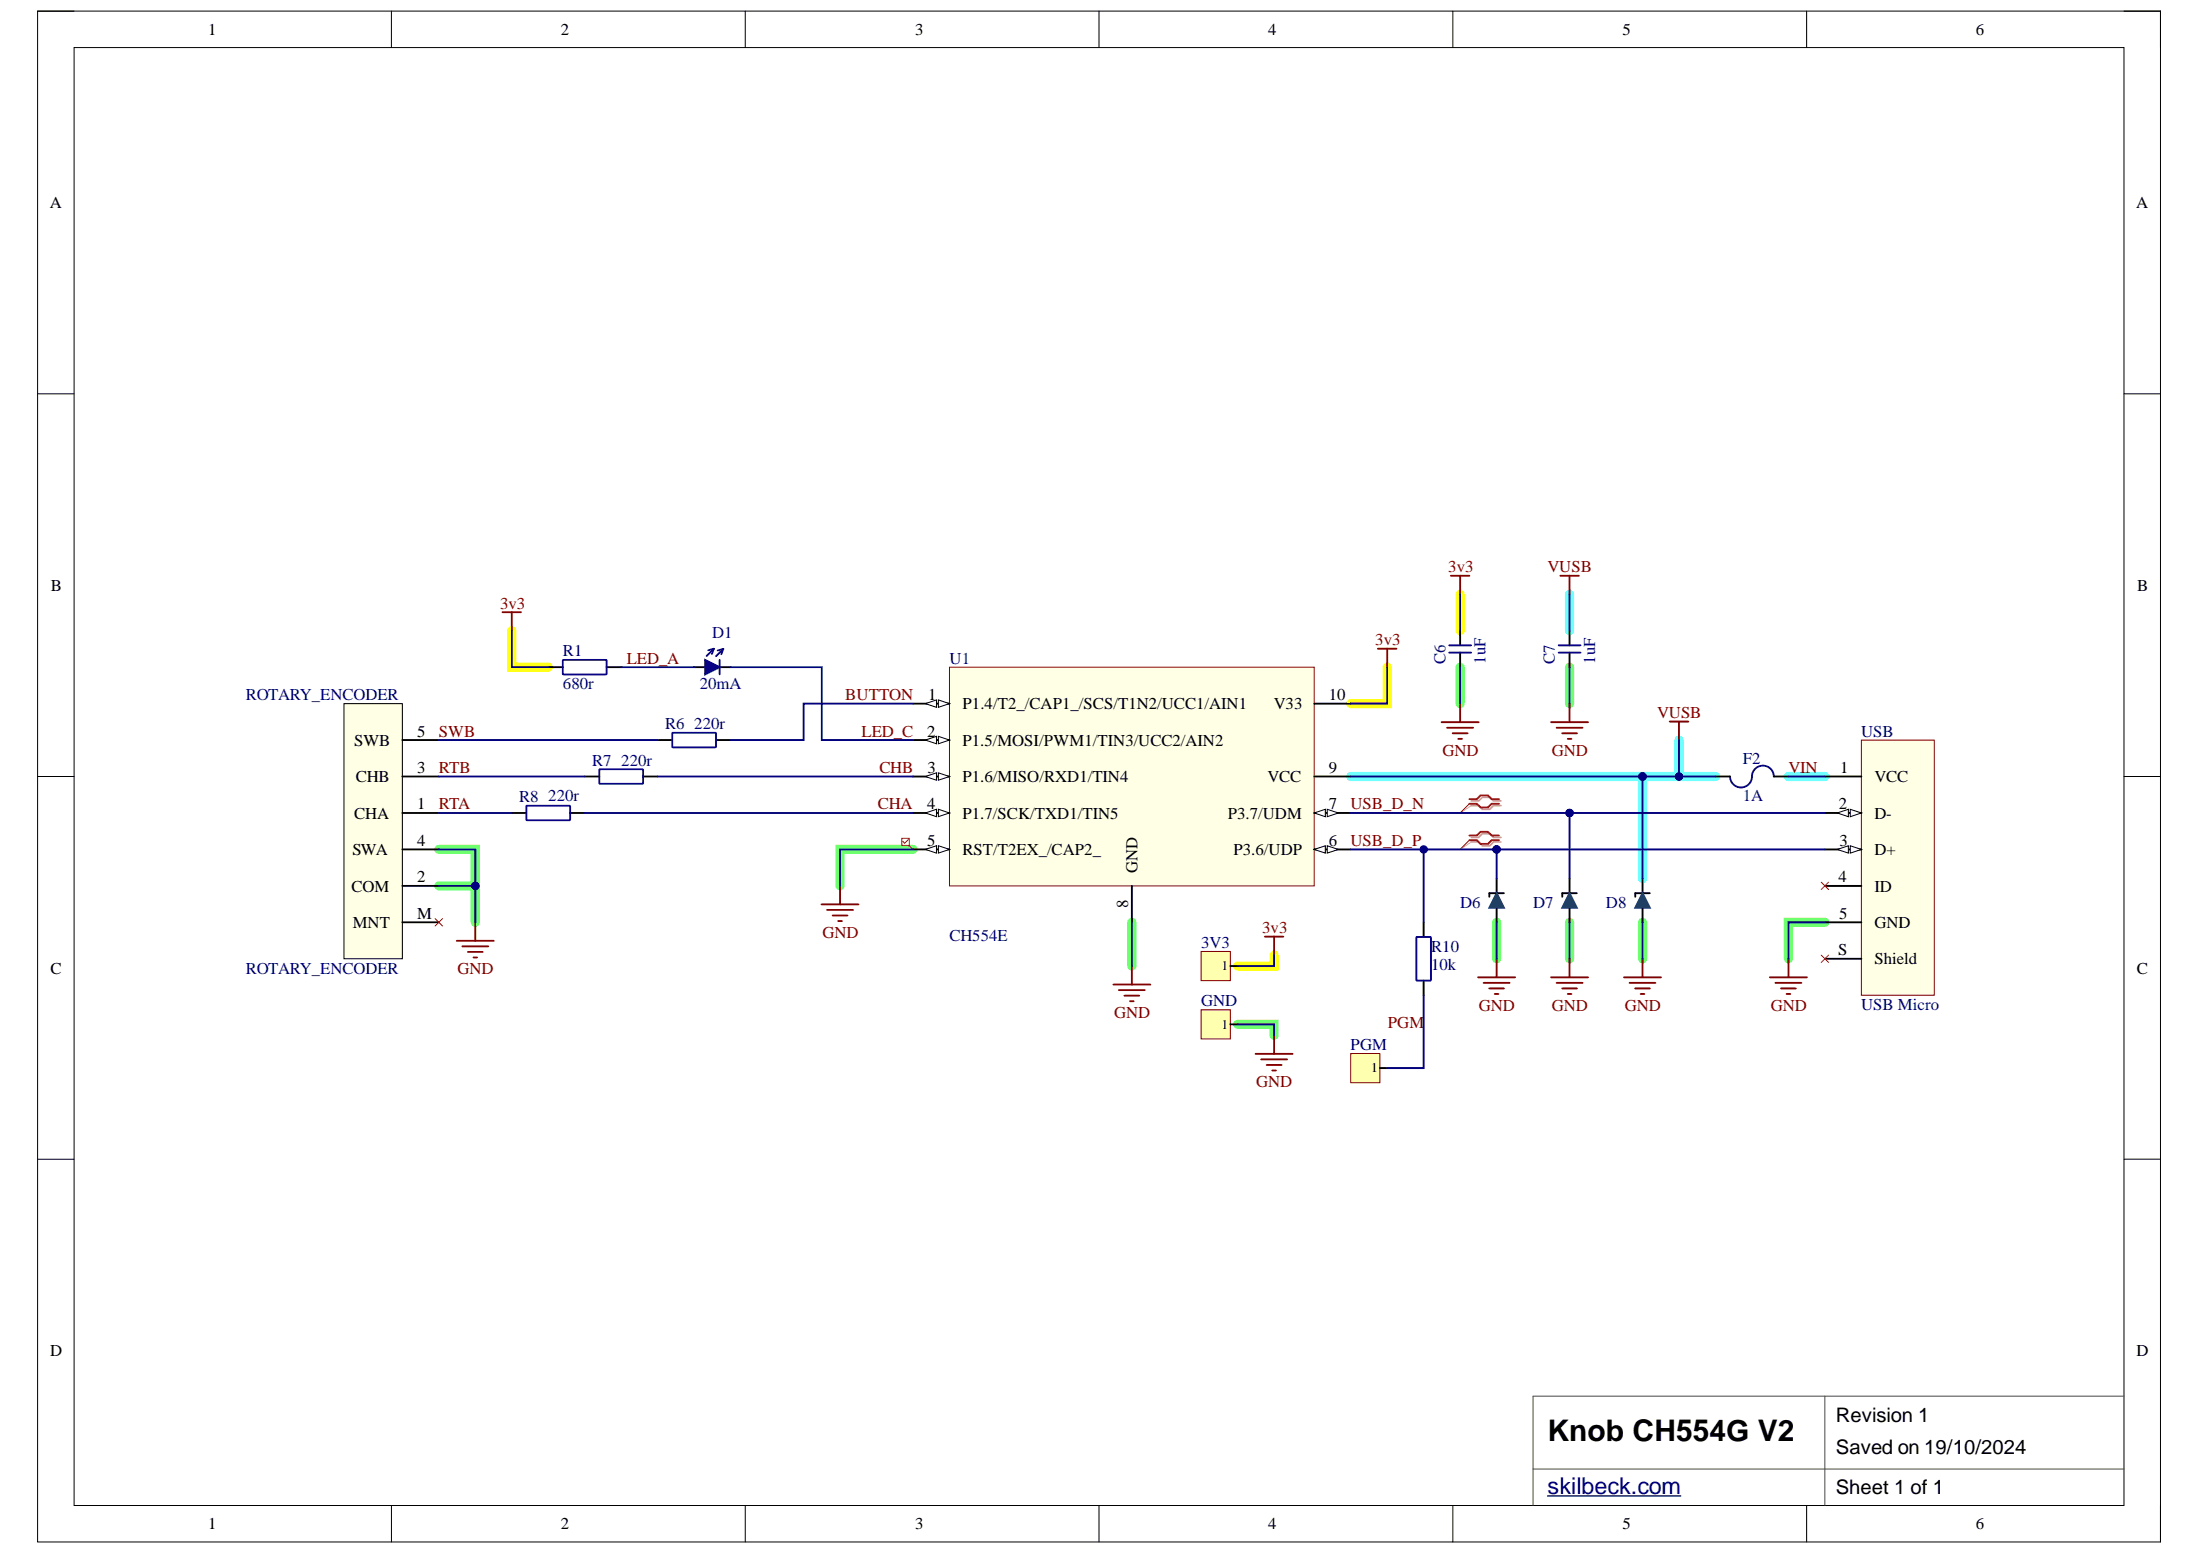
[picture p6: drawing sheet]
# Altium project wch554g.PrjPcb
VERSION: 2
1 sheet, 18 parts. Net scope: global (net labels, ports and power ports of the same name join across sheets).
Board files: wch554g.PcbDoc, ch554_panel.PcbDoc

## Sheet wch554g.SchDoc: Knob CH554G V2
size 290 x 209 mm; Author: skilbeck.com; Revision: 1; SheetNumber: 1; SheetTotal: 1

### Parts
3V3  CON2  [CON2]  (value not drawn)  (no BOM)
C6  1uF  [MLCC_0603]
C7  1uF  [MLCC_0603]
D1  20mA  [SMT_LED_0603]
D6  TVS_DIODE  [TVS_DIODE]  (value not drawn)
D7  TVS_DIODE  [TVS_DIODE]  (value not drawn)
D8  TVS_DIODE  [TVS_DIODE]  (value not drawn)
F2  1A  [FUSE 0603]
GND  CON2  [CON2]  (value not drawn)  (no BOM)
PGM  CON2  [CON2]  (value not drawn)  (no BOM)
R1  680r  [SMT_RES_0603]
R6  220r  [SMT_RES_0603]
R7  220r  [SMT_RES_0603]
R8  220r  [SMT_RES_0603]
R10  10k  [SMT_RES_0603]
ROTARY_ENCODER  ROTARY_ENCODER  [ENCODER]  (no BOM)
U1  CH554E  [MSOP10]
USB  USB Micro  [USB MICRO B]

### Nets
3v3: 3V3.1 C6.2(B) R1.1(A) U1.10(V33)
GND: C6.1(A) C7.1(A) D6.2(A) D7.2(A) D8.2(A) GND.1 ROTARY_ENCODER.2(COM) ROTARY_ENCODER.4(SWA) U1.5(RST/T2EX_/CAP2_) U1.8(GND) USB.5(GND)
VUSB: C7.2(B) D8.1(K) F2.2 U1.9(VCC)
BUTTON: R6.2(B) U1.1(P1.4/T2_/CAP1_/SCS/T1N2/UCC1/AIN1)
CHA: R8.2(B) U1.4(P1.7/SCK/TXD1/TIN5)
CHB: R7.2(B) U1.3(P1.6/MISO/RXD1/TIN4)
LED_A: D1.2(A) R1.2(B)
LED_C: D1.1(K) U1.2(P1.5/MOSI/PWM1/TIN3/UCC2/AIN2)
PGM: PGM.1 R10.1(A)
RTA: R8.1(A) ROTARY_ENCODER.1(CHA)
RTB: R7.1(A) ROTARY_ENCODER.3(CHB)
SWB: R6.1(A) ROTARY_ENCODER.5(SWB)
USB_D_N: D7.1(K) U1.7(P3.7/UDM) USB.2(D-)
USB_D_P: D6.1(K) R10.2(B) U1.6(P3.6/UDP) USB.3(D+)
VIN: F2.1 USB.1(VCC)

Not connected (* = marked no-connect by the designer): ROTARY_ENCODER M(MNT)*; USB 4(ID)* S(Shield)*

### Layout directives
differential pair: USB_D_N, USB_D_P
